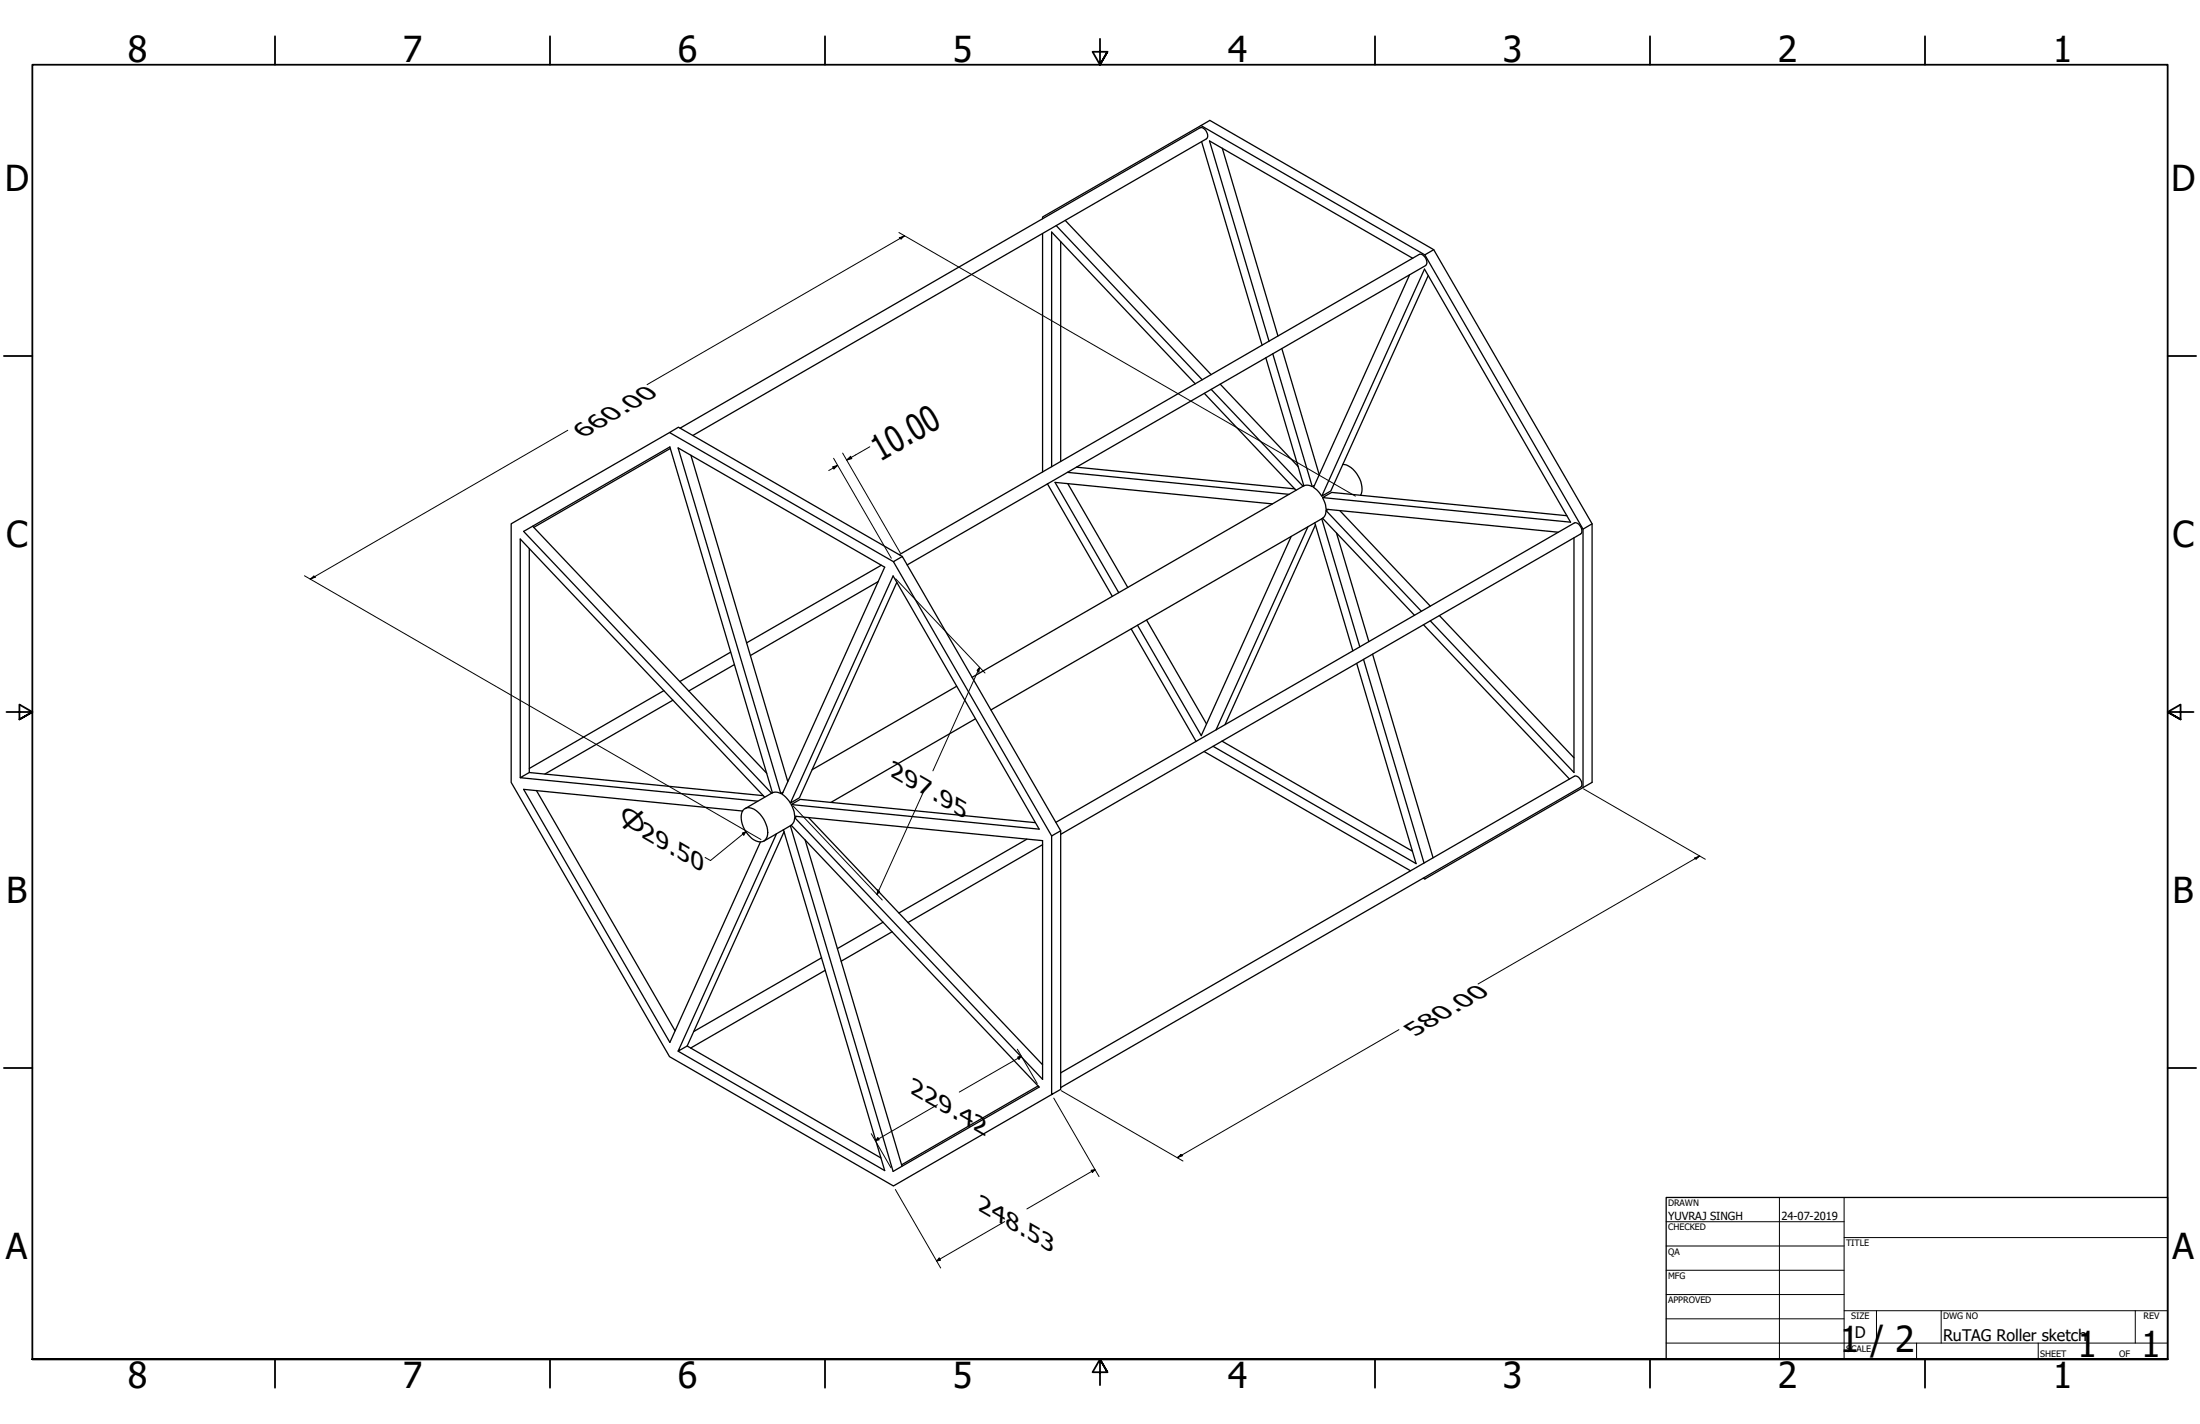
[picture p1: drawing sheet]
<svg xmlns="http://www.w3.org/2000/svg" width="864mm" height="559mm" viewBox="0 0 864 559" stroke-linecap="round" stroke-linejoin="round" font-family="sans-serif">
<!-- layer: Visible (ANSI) -->
<g fill="none" stroke="#000" stroke-width=".51">
<path d="M471.4 49.3l3.5-2.1 87.9 50.8 62.2 107.5v101.5l-65.7 37.9-.6-.3M471.7 55.6l23.7 79.8M479.8 58.2l21.8 73.6M409.3 85.9v-.7l62.1-35.9 87.9 50.7 62.1 107.6v101.5M409.3 91.6v93.6M414.6 88.5l57.3 60.5M416.4 94.8v86.3M418.1 86.5l57.3 60.5M562.8 98l-3.5 2M553.3 107.8l-37.7 83.5 1.4 1 1.9 2.4M554.5 101.3l-79.7-46 23.4 78.6M560.6 108.1l-38.2 84.6-3.5 2 40.3-89.1 57.3 99.3-97.3-9.6 3.5-2.1 92.4 9.2"/>
<path d="M499.6 138.8l15.5 52.1M503.2 136.8l14.6 49.4M469.2 150.6l-56.4-59.5v92M472.8 154.4l36 38M475.4 152.8l36.1 38M479 150.7l30.6 32.4M496.9 140.4l14.9 50.2M262.8 169.7l-62.1 35.8v101.5l62.1 107.7 87.9 50.7 62.1-35.9M263.1 176l-53.6 30.9M267 168l204-117.8a2.89 2.89 0 0 1 2.6 4.3l-201.6 116.4M271.2 178.6l38 128.1M411.2 189.9l25.4 44.1"/>
<path d="M419 185.4l87 8.6M419.2 189.8l23.5 40.8M422.5 183.3l85.8 8.5M499.5 197.7l-85.4-8.4 25.1 43.3M511.8 190.6l1.9-.2 1.4 .5M511.8 190.6l-130.2 75.2M515.9 190.5l-.8 .4M519.2 195.3l1.1 2.8 .3 1.7 91.1 9.1M521.4 199.9l-.8 .5M527.1 182.2a9.3 9.3 0 0 1 7.3 7.7l.2 2.9-.5 1.6M207.8 215.3v87.8M209.1 206.5l91.9 97"/>
<path d="M353 217.7l204.1-117.9a2.92 2.92 0 0 1 2.5 4.4l-203.5 117.5M354.2 218.4l-87.9-50.8-3.5 2.1 87.9 50.7M506.9 210.5l-35.3 78.2-25.1-43.3M513.4 206.8l-36.1 79.6M516.1 205.2l15 50.2M516.4 205.9l-35.5 78.5M518.9 203.6l14.9 50.2M519.2 203.4l36 38M519.2 203.4l-130.2 75.2M520.6 200.4l-.3 1.5-1.1 1.5M520.6 200.4l37.4 39.5M524.6 209.2l12.7 42.6"/>
<path d="M526 200.4l35.5 37.5M617.9 211.1v92l-56.4-59.5M625 205.5l-3.6 2.1M344.7 228.2l-50.1 29M345.9 221.8l-52.8 30.5M352 228.5l-38.2 84.6-3.5 2.1 40.3-89.2 57.3 99.4-97.3-9.7 3.5-2 92.4 9.1M286.8 255.9l-20 11.6M444.1 246.8l25.4 44.2M450.1 243.3l23.5 40.7M535.2 258.8l23.8 79.8M538.8 256.7l23.7 79.9M558.8 245.2l57.3 60.5"/>
<path d="M565 241.6l52.9 55.8M260.6 271l-52.8 30.6M264.2 274.8l-50.3 28.9M288.3 260.8l-17.9 10.3M375.5 269.3l-56.7 32.8M532.6 260.3l23.3 78.6-79.7-46M382.9 282.1l-56.8 32.8M472.6 294.9l81.1 46.8M479.7 290.8l74.7 43.2M204.2 305.2v-93.7l96 101.3M210.6 310.2l54.4 94.3M291.5 318.3l-86-8.5 57.5 99.3 35.5-78.7"/>
<path d="M291.7 317.9a4.1 4.1 0 0 1 5.9 .8 10.7 10.7 0 0 1 3.5 9.7 3.2 3.2 0 0 1-5.2 1.2 10.4 10.4 0 0 1-4.6-11.1zM299.7 312.2l-91.9-9.1-3.6 2.1 93.2 9.2M303.2 311.1l1.9-.2 1.4 .5M303.2 311.1l-40.2-135.7-57.5 33.1 97.4 102.8M303.2 311.1l-10.7 6.2M307.3 310.9l-.8 .5-40.3-135.6 81.1 46.8-40.3 89.1 1.4 1.1 1.9 2.4M310.6 315.7l1.1 2.8 .3 1.8 97.3 9.6v93.6l-97.3-102.6 .8-.5M307.5 325.6l39.8 133.8-81.1-46.9M307.8 326.4l-38.1 84.1-3.5 2 38.6-85.3M310.6 323.8l97.3 102.8-57.3 33.1-40.3-135.7M310.6 323.8l-10.8 6.3M312 320.9l-.3 1.4-1.1 1.5"/>
<path d="M316 329.6l38.1 128M317.4 320.8l91.9 97M403.1 329.3l-50.2 29M409.3 331.5l-52.9 30.5M412.8 328l3.6-2v101.5l-3.6 2zM414.5 322.7l203.5-117.5a2.89 2.89 0 0 1 2.5 4.4l-204.1 117.8M416.4 326l-62.2-107.6-3.5 2 62.1 107.6M322.5 375.9l-50.2 28.9M346.6 361.9l-17.9 10.3M350.2 365.6l-20 11.6M324 380.7l-52.9 30.6M269.7 410.5l76.1 43.9"/>
<path d="M407.5 426.1l-53.6 31M416.4 421l201.6-116.4a2.89 2.89 0 0 1 2.5 4.3l-204.1 117.9"/>
</g>
<!-- layer: Border (ANSI) -->
<g fill="none" stroke="#000" stroke-width=".7">
<path d="M107.9 14.2v11.2M215.9 14.2v11.2M323.8 14.2v11.2M431.8 15.2v10.2l-2.9-5.1h5.8l-2.9 5.1 2.9-5.1M539.8 14.2v11.2M647.7 14.2v11.2M755.6 14.2v11.2M1.5 139.7h11.2M850.9 139.7h11.2M2.5 279.4h10.2l-5.1-2.9v5.8l5.1-2.9-5.1 2.9M861.1 279.4h-10.2l5.1-2.9v5.8l-5.1-2.9 5.1 2.9M1.5 419.1h11.2"/>
<path d="M850.9 419.1h11.2M12.7 533.4v-508h838.2v508h-838.2h838.2M107.9 533.4v11.2M215.9 533.4v11.2M323.8 533.4v11.2M434.7 538.5l-2.9-5.1 2.9 5.1h-5.8l2.9-5.1v10.2M539.8 533.4v11.2M647.7 533.4v11.2M755.6 533.4v11.2"/>
</g>
<!-- layer: Title (ANSI) -->
<g fill="none" stroke="#000" stroke-width=".39">
<path d="M654 479.4h69.9M698.5 469.9v63.5M723.9 469.9v63.5M654 488.9h69.9M654 498.5h69.9M723.9 485.6h127M654 508h69.9M654 517.5h69.9M723.9 514.3h127M736.6 514.3v12.7M762 514.3v12.7M838.2 514.3v12.7"/>
<path d="M654 527h196.9M752.3 527v6.4M800.1 527v6.4"/>
</g>
<path d="M654 469.9h196.9v63.5h-196.9z" fill="none" stroke="#000" stroke-width=".51"/>
<!-- layer: Dimension (ANSI) -->
<g fill="none" stroke="#000" stroke-width=".39">
<path d="M352.9 91.2l179.2 103.5M353 93.3l2.1-.8-1.4 1.3zM355.1 92.5l-101.1 58.4M222.9 168.8l-101.1 58.5M327.2 179.8l22.7 39.3M330.8 177.8l22.6 39.2M341.4 175.3l-9 5.2M326.8 183.2l2-.6-1.5 1.4zM328.8 182.6l-3.5 2.1M332.4 180.5l1.5-1.4 .5 .9zM119.5 225.9l179.2 103.5M121.8 227.3l1.4-1.2 .7 .3z"/>
<path d="M351.6 227.1l35.1 37M384.6 261.9l-.4 1.8-.7-.6zM384.6 261.9l-18.4 40.6M311.3 316.2l35 37M362.6 310.4l-18.4 40.6M621.6 309.6l47.8 27.6M291.4 326.9l1.4-.5-.8 1.3zM292.8 326.4l-13.9 11.3-2.1-1.2M665.1 336.7l2.1-.8-1.4 1.2zM667.2 335.9l-87 50.2M344.6 349.2l.6 .7-1 1.1zM399.4 411.7l7.8 13.5"/>
<path d="M399.5 414.8l1.4-.3-.9 1.2zM400.9 414.5l-24.3 14.1M549.1 404.1l-86.9 50.2M368 433.5l-24.4 14.1M413.6 430.9l17.8 30.8M416.6 428l47.8 27.6M342 444.9l7.8 13.4M344.6 446.5l.5 .8-1.5 .3zM428.3 459.2l1.5-.2-1 1.1zM429.8 459l-26.7 15.4M462.2 454.3l1.3-1.2 .7 .4zM351.5 466.8l17.8 30.8"/>
<path d="M394.4 479.4l-26.7 15.5M368.7 493.6l.5 .9-1.5 .4z"/>
</g>
<g fill="#000">
<path d="M353 93.3l2.1-.8-1.4 1.3z" fill-rule="evenodd"/>
<path d="M332.4 180.5l1.5-1.4 .5 .9z" fill-rule="evenodd"/>
<path d="M326.8 183.2l2-.6-1.5 1.4z" fill-rule="evenodd"/>
<path d="M121.8 227.3l1.4-1.2 .7 .3z" fill-rule="evenodd"/>
<path d="M384.6 261.9l-.4 1.8-.7-.6z" fill-rule="evenodd"/>
<path d="M291.4 326.9l1.4-.5-.8 1.3z" fill-rule="evenodd"/>
<path d="M665.1 336.7l2.1-.8-1.4 1.2z" fill-rule="evenodd"/>
<path d="M344.6 349.2l.6 .7-1 1.1z" fill-rule="evenodd"/>
<path d="M399.5 414.8l1.4-.3-.9 1.2z" fill-rule="evenodd"/>
<path d="M344.6 446.5l.5 .8-1.5 .3z" fill-rule="evenodd"/>
<path d="M462.2 454.3l1.3-1.2 .7 .4z" fill-rule="evenodd"/>
<path d="M428.3 459.2l1.5-.2-1 1.1z" fill-rule="evenodd"/>
<path d="M368.7 493.6l.5 .9-1.5 .4z" fill-rule="evenodd"/>
</g>
<g font-size="14">
<text x="50.2" y="24.4">8</text>
<text x="158.1" y="24.4">7</text>
<text x="266.1" y="24.4">6</text>
<text x="374" y="24.4">5</text>
<text x="482" y="24.4">4</text>
<text x="589.9" y="24.4">3</text>
<text x="697.9" y="24.4">2</text>
<text x="805.8" y="24.4">1</text>
<text x="1.8" y="74.9">D</text>
<text x="852.2" y="74.9">D</text>
<text x="345.6" y="181.3" transform="rotate(-30 345.6 181.3)">10.00</text>
<text x="2.4" y="214.6">C</text>
<text x="852.8" y="214.6">C</text>
<text x="2.5" y="354.3">B</text>
<text x="852.9" y="354.3">B</text>
<text x="2.3" y="494">A</text>
<text x="852.7" y="494">A</text>
<text x="722.2" y="530.4">1 / 2</text>
<text x="815.5" y="532.6">1</text>
<text x="840.5" y="532.6">1</text>
<text x="50.2" y="544.6">8</text>
<text x="158.1" y="544.6">7</text>
<text x="266.1" y="544.6">6</text>
<text x="374" y="544.6">5</text>
<text x="482" y="544.6">4</text>
<text x="589.9" y="544.6">3</text>
<text x="697.9" y="544.6">2</text>
<text x="805.8" y="544.6">1</text>
</g>
<text font-size="9.7" x="243.6" y="322.7" transform="rotate(30 243.6 322.7)">⌀29.50</text>
<text font-size="9.1" x="229.2" y="171.8" transform="rotate(-30 229.2 171.8)">660.00</text>
<g font-size="9">
<text x="349.4" y="304.4" transform="rotate(30 349.4 304.4)">297.95</text>
<text x="555.4" y="407" transform="rotate(-30 555.4 407)">580.00</text>
<text x="357.3" y="428.9" transform="rotate(30 357.3 428.9)">229.42</text>
<text x="383.8" y="474.8" transform="rotate(30 383.8 474.8)">248.53</text>
</g>
<g font-size="6.3">
<text x="728.1" y="524.9">D</text>
<text x="762.8" y="526.2">RuTAG Roller sketch</text>
</g>
<g font-size="4.4">
<text x="654.8" y="478.6">YUVRAJ SINGH</text>
<text x="699.3" y="478.6">24-07-2019</text>
</g>
<g font-size="3.5">
<text x="654.8" y="473.2">DRAWN</text>
<text x="654.8" y="482.8">CHECKED</text>
<text x="724.7" y="488.9">TITLE</text>
<text x="654.8" y="492.3">QA</text>
<text x="654.8" y="501.8">MFG</text>
<text x="654.8" y="511.4">APPROVED</text>
<text x="726.7" y="517.7">SIZE</text>
<text x="762.8" y="517.7">DWG NO</text>
<text x="841.4" y="517.7">REV</text>
<text x="724.7" y="530.4">SCALE</text>
<text x="800.9" y="532.6">SHEET</text>
<text x="831.8" y="532.6">OF</text>
</g>
</svg>
